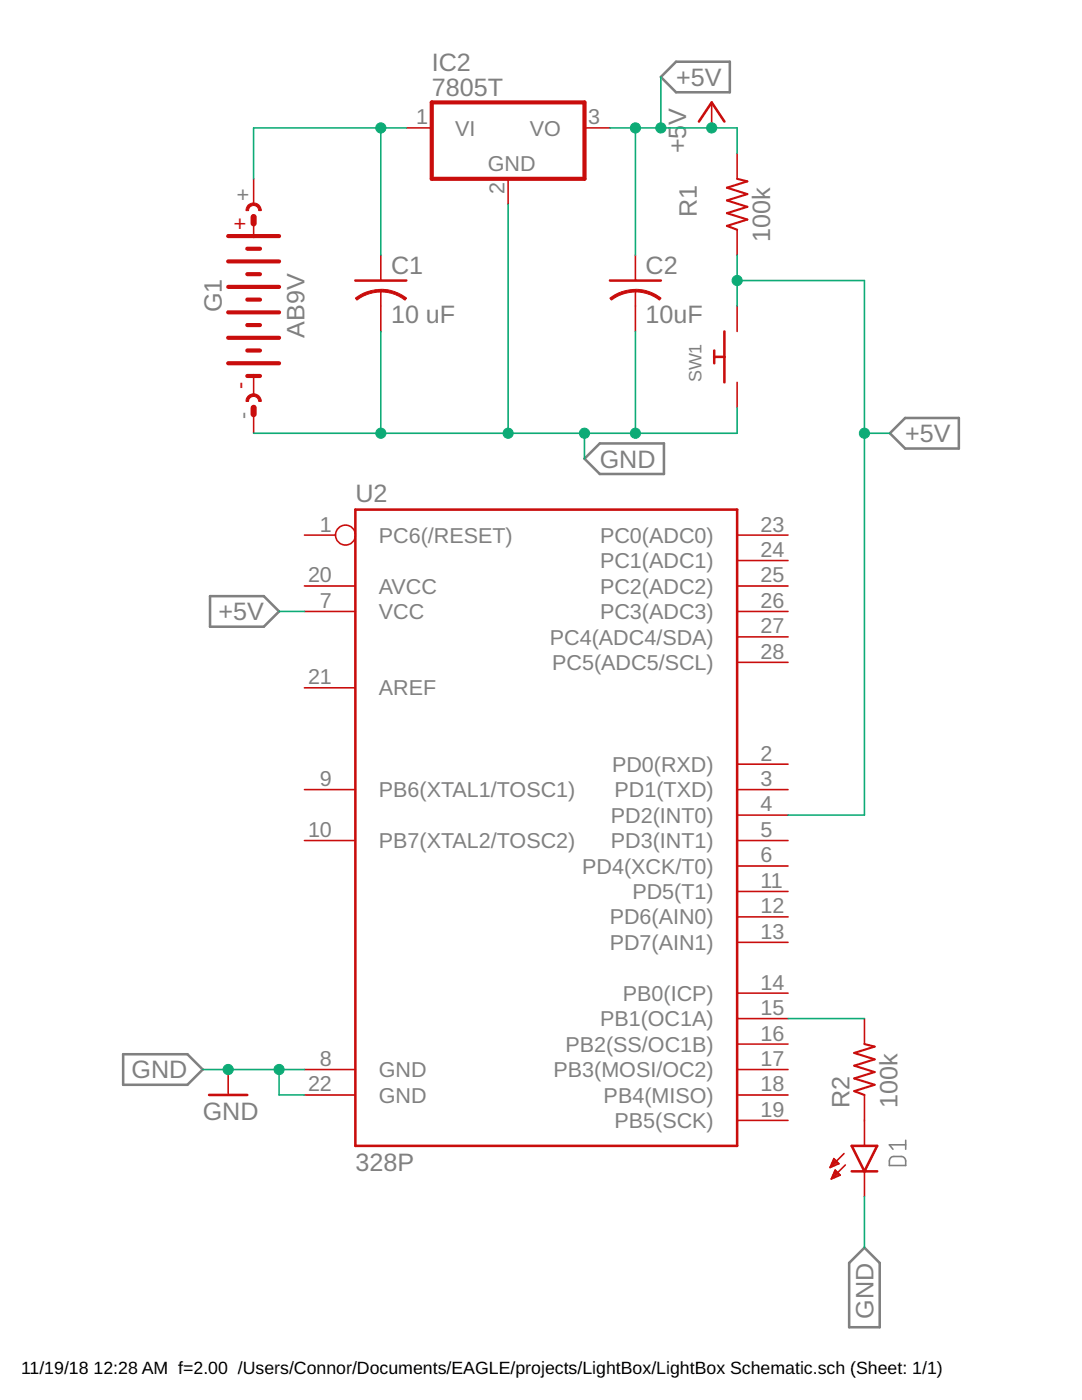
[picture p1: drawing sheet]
<svg xmlns="http://www.w3.org/2000/svg" width="216mm" height="279mm" viewBox="0 0 216 279" stroke-linecap="round" stroke-linejoin="round" font-family="sans-serif">
<path d="M177.7 231.1l.7-.3h1.6l.4 .3a1.67 1.67 0 0 1 .3 1.5h-3.2a1.67 1.67 0 0 1 .2-1.5zM180.7 227.6v1.8M180.7 228.5h-3.2l.7 .9" fill="none" stroke="#808080" stroke-width=".32"/>
<path d="M134.9 12.3h10.7v6.1h-10.7l-3-3zM116.6 91.5l3.1-3h12.8v6.1h-12.8zM177.6 86.5l3-3.1h10.7v6.1h-10.7zM41.9 119h10.7l3.1 3-3.1 3.1h-10.7zM24.6 210.4h12.8l3 3-3 3.1h-12.8zM172.5 249l3 3.1v12.8h-6.1v-12.8z" fill="none" stroke="#808080" stroke-width=".51"/>
<g fill="none" stroke="#c90d0c" stroke-width=".83">
<path d="M86.1 20.4h30.5v15.3h-30.5zM45.5 47.1h10.2M45.5 57.3h10.2M45.5 52.2h10.2M49.3 59.8h2.6M49.3 54.7h2.6M49.3 49.6h2.6M45.5 72.5h10.2M45.5 67.4h10.2M45.5 62.3h10.2M49.3 75h2.6M49.3 70h2.6"/>
<path d="M49.3 64.9h2.6"/>
</g>
<g fill="none" stroke="#c90d0c" stroke-width=".32">
<path d="M50.6 35.7v5.1M81.1 25.5h5M101.4 35.7v5.1M116.6 25.5h5.1M142 20.4v5.1M147.1 30.6v5.1M50.6 44.6v2.5M76 50.9v5.1M76 58v8.1M126.8 50.9v5.1M126.8 58v8.1M147.1 45.8v5.1"/>
<path d="M50.6 75v3.8M147.1 61.1v5M147.1 76.3v5.1M50.6 81.4v5.1M60.7 116.9h10.2M60.7 106.8h6.3M147.1 116.9h10.1M147.1 111.9h10.1M147.1 106.8h10.1M60.7 122h10.2M60.7 137.3h10.2M147.1 122h10.1"/>
<path d="M147.1 132.2h10.1M147.1 127.1h10.1M60.7 157.6h10.2M147.1 157.6h10.1M147.1 152.5h10.1M60.7 167.7h10.2M147.1 167.7h10.1M147.1 177.9h10.1M147.1 172.8h10.1M147.1 162.7h10.1M147.1 198.2h10.1M147.1 188.1h10.1"/>
<path d="M147.1 183h10.1M45.5 213.4v5.1M60.7 213.4h10.2M60.7 218.5h10.2M147.1 213.4h10.1M147.1 218.5h10.1M147.1 208.4h10.1M147.1 203.3h10.1M172.5 203.3v5.1M172.5 218.5v10.2M147.1 223.6h10.1M165.7 232.9h.3"/>
<path d="M165.8 232.6h.8M165.9 232.3h1.4M166 235h.5M166.1 232h1.1M166.1 234.8h1M166.2 231.8h.7M166.2 234.5h1.4M166.3 231.5h.3M166.3 234.2h1M166.4 231.2l1 1-1.8 .8zM166.5 233.9h.6M166.6 233.7h.2"/>
<path d="M166.6 233.5l1.1 1-1.8 .8zM168.4 230.2l-2.8 2.8M168.7 232.5l-2.8 2.8M172.5 233.8v5"/>
<circle cx="68.9" cy="106.8" r="1.99"/>
</g>
<g fill="#c90d0c" stroke="#c90d0c" stroke-width=".2">
<path d="M49.5 40.9a1.54 1.54 0 0 1 1.7-.3 1.54 1.54 0 0 1 .9 1.4h-.5a1.02 1.02 0 0 0-1-1 1.02 1.02 0 0 0-1 1h-.5v-.5z" fill-rule="evenodd"/>
<path d="M49.5 79a1.54 1.54 0 0 1 1.7-.3 1.54 1.54 0 0 1 .9 1.4h-.5a1.02 1.02 0 0 0-1-1 1.02 1.02 0 0 0-1 1h-.5v-.5z" fill-rule="evenodd"/>
<path d="M126.8 57.7a8.2 8.2 0 0 1 5.1 1.8l-.3 .4-1.9-1.1-1.5-.4-1.4-.1z" fill-rule="evenodd"/>
<path d="M121.7 59.5a8.4 8.4 0 0 1 5.1-1.7v.5l-1.5 .1-1.4 .4-1.9 1.1z" fill-rule="evenodd"/>
<path d="M76 57.7a8.2 8.2 0 0 1 5.1 1.8l-.3 .4-1.9-1.1-1.4-.4-1.5-.1z" fill-rule="evenodd"/>
<path d="M70.9 59.5a8.3 8.3 0 0 1 5.1-1.7v.5l-1.5 .1-1.4 .4-1.9 1.1z" fill-rule="evenodd"/>
</g>
<path d="M50.6 43.3v1.3M50.6 81.4v1.3" fill="none" stroke="#c90d0c" stroke-width="1.2"/>
<path d="M139.5 24.3l2.5-3.9 2.5 3.9M70.9 56h10.2M121.7 56h10.2M142.5 70v2.5M142.5 71.2h2M144.5 66.1v10.2M70.9 101.7h76.2v127h-76.2zM41.7 218.5h7.6M169.9 228.7h5.1l-2.5 5.1zM169.9 233.8h5.1" fill="none" stroke="#c90d0c" stroke-width=".51"/>
<path d="M147.1 35.7l2 .5-4 1.3 4 1.2-4 1.3 4 1.3-4 1.2 4 1.3-4 1.3 2 .7M172.5 208.4l2 .5-4 1.2 4 1.3-4 1.3 4 1.3-4 1.2 4 1.3-4 1.3 2 .7" fill="none" stroke="#c90d0c" stroke-width=".42"/>
<g fill="none" stroke="#0dab76" stroke-width=".32">
<path d="M131.9 15.4v10.1M76 25.5v25.4M81.1 25.5h-30.5v10.2M121.7 25.5h25.4v5.1M126.8 25.5v25.4M101.4 40.8v45.7M147.1 56h25.4v106.7h-15.3M147.1 50.9v10.2M76 66.1v20.4M126.8 66.1v20.4M116.6 86.5v5M147.1 81.4v5.1h-96.5"/>
<path d="M172.5 86.5h5.1M55.7 122h5M40.4 213.4h20.3M55.7 213.4v5.1h5M157.2 203.3h15.3M172.5 238.8v10.2"/>
</g>
<g fill="#0dab76" stroke="#0dab76" stroke-width=".2">
<circle cx="76" cy="25.5" r="1.02"/>
<circle cx="45.5" cy="213.4" r="1.02"/>
<circle cx="55.7" cy="213.4" r="1.02"/>
<circle cx="101.4" cy="86.5" r="1.02"/>
<circle cx="76" cy="86.5" r="1.02"/>
<circle cx="116.6" cy="86.5" r="1.02"/>
<circle cx="126.8" cy="86.5" r="1.02"/>
<circle cx="126.8" cy="25.5" r="1.02"/>
<circle cx="131.9" cy="25.5" r="1.02"/>
<circle cx="142" cy="25.5" r="1.02"/>
<circle cx="147.1" cy="56" r="1.02"/>
<circle cx="172.5" cy="86.5" r="1.02"/>
</g>
<g font-size="5" fill="#808080">
<text x="86.2" y="14.1">IC2</text>
<text x="134.9" y="17.1">+5V</text>
<text x="86.2" y="19.2">7805T</text>
<text x="136.9" y="24.9" transform="rotate(-90 136.9 24.9)">V</text>
<text x="136.9" y="30.6" transform="rotate(-90 136.9 30.6)">+5</text>
<text x="139" y="43.3" transform="rotate(-90 139 43.3)">R1</text>
<text x="153.7" y="48.4" transform="rotate(-90 153.7 48.4)">100k</text>
<text x="78" y="54.7">C1</text>
<text x="128.8" y="54.7">C2</text>
<text x="44.3" y="62.3" transform="rotate(-90 44.3 62.3)">G1</text>
<text x="78" y="64.4">10 uF</text>
<text x="128.8" y="64.4">10uF</text>
<text x="60.8" y="67.4" transform="rotate(-90 60.8 67.4)">AB9V</text>
<text x="180.6" y="88.2">+5V</text>
<text x="119.7" y="93.3">GND</text>
<text x="70.9" y="100.2">U2</text>
<text x="43.6" y="123.8">+5V</text>
<text x="26.2" y="215.2">GND</text>
<text x="169.5" y="221.1" transform="rotate(-90 169.5 221.1)">R2</text>
<text x="179.1" y="221.1" transform="rotate(-90 179.1 221.1)">100k</text>
<text x="40.4" y="223.6">GND</text>
<text x="70.9" y="233.8">328P</text>
<text x="174.3" y="263.2" transform="rotate(-90 174.3 263.2)">GND</text>
</g>
<g font-size="4.3" fill="#808080">
<text x="83" y="24.8">1</text>
<text x="90.8" y="27">VI</text>
<text x="105.7" y="27">VO</text>
<text x="117.3" y="24.8">3</text>
<text x="97.3" y="34.2">GND</text>
<text x="49.9" y="40" transform="rotate(-90 49.9 40)">+</text>
<text x="100.7" y="38.8" transform="rotate(-90 100.7 38.8)">2</text>
<text x="49.9" y="83.5" transform="rotate(-90 49.9 83.5)">-</text>
<text x="63.9" y="106.1">1</text>
<text x="151.8" y="106.1">23</text>
<text x="75.6" y="108.3">PC6(/RESET)</text>
<text x="119.7" y="113.4">PC1(ADC1)</text>
<text x="119.7" y="108.3">PC0(ADC0)</text>
<text x="151.8" y="111.2">24</text>
<text x="61.5" y="116.2">20</text>
<text x="75.6" y="118.5">AVCC</text>
<text x="119.7" y="118.5">PC2(ADC2)</text>
<text x="151.8" y="116.2">25</text>
<text x="63.9" y="121.3">7</text>
<text x="75.6" y="123.5">VCC</text>
<text x="119.7" y="123.5">PC3(ADC3)</text>
<text x="151.8" y="121.3">26</text>
<text x="109.7" y="128.6">PC4(ADC4/SDA)</text>
<text x="151.8" y="131.5">28</text>
<text x="151.8" y="126.4">27</text>
<text x="61.5" y="136.6">21</text>
<text x="110.2" y="133.7">PC5(ADC5/SCL)</text>
<text x="75.6" y="138.8">AREF</text>
<text x="122.1" y="154">PD0(RXD)</text>
<text x="151.8" y="151.8">2</text>
<text x="63.9" y="156.9">9</text>
<text x="75.6" y="159.1">PB6(XTAL1/TOSC1)</text>
<text x="122.6" y="159.1">PD1(TXD)</text>
<text x="151.8" y="161.9">4</text>
<text x="151.8" y="156.9">3</text>
<text x="61.5" y="167">10</text>
<text x="121.9" y="164.2">PD2(INT0)</text>
<text x="151.8" y="167">5</text>
<text x="75.6" y="169.3">PB7(XTAL2/TOSC2)</text>
<text x="121.9" y="169.3">PD3(INT1)</text>
<text x="151.8" y="172.1">6</text>
<text x="116.2" y="174.3">PD4(XCK/T0)</text>
<text x="126.2" y="179.4">PD5(T1)</text>
<text x="151.8" y="177.2">11</text>
<text x="121.7" y="184.5">PD6(AIN0)</text>
<text x="151.8" y="182.3">12</text>
<text x="121.7" y="189.6">PD7(AIN1)</text>
<text x="151.8" y="187.3">13</text>
<text x="151.8" y="197.5">14</text>
<text x="124.3" y="199.7">PB0(ICP)</text>
<text x="151.8" y="202.6">15</text>
<text x="112.8" y="209.9">PB2(SS/OC1B)</text>
<text x="119.7" y="204.8">PB1(OC1A)</text>
<text x="151.8" y="207.7">16</text>
<text x="63.9" y="212.7">8</text>
<text x="75.6" y="215">GND</text>
<text x="110.4" y="215">PB3(MOSI/OC2)</text>
<text x="151.8" y="212.7">17</text>
<text x="61.5" y="217.8">22</text>
<text x="75.6" y="220.1">GND</text>
<text x="120.5" y="220.1">PB4(MISO)</text>
<text x="151.8" y="217.8">18</text>
<text x="122.6" y="225.1">PB5(SCK)</text>
<text x="151.8" y="222.9">19</text>
</g>
<g font-size="4.3" fill="#c90d0c">
<text x="49.3" y="45.8" transform="rotate(-90 49.3 45.8)">+</text>
<text x="49.3" y="77.6" transform="rotate(-90 49.3 77.6)">-</text>
</g>
<text font-size="3.6" fill="#808080" x="140" y="76.3" transform="rotate(-90 140 76.3)">SW1</text>
<g font-size="3.5">
<text x="4.2" y="274.2">11/19/18</text>
<text x="18.7" y="274.2">12:28 AM f=2.00 /Users/Connor/Documents/EAGLE/projects/LightBox/LightBox Schematic.sch (Sheet: 1/1)</text>
</g>
</svg>
